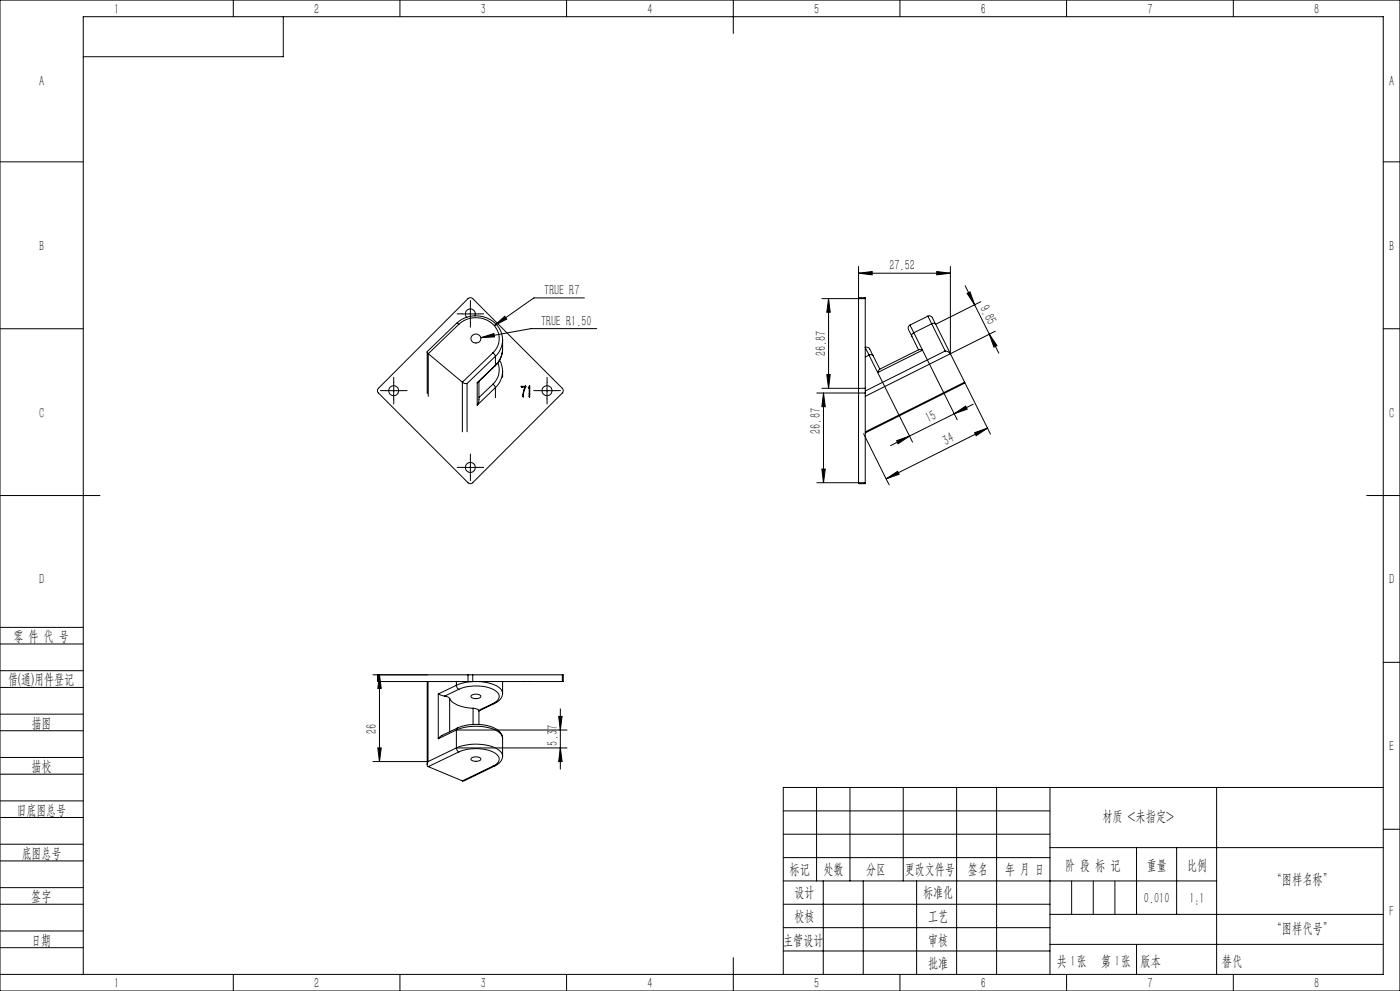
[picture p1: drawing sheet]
<svg xmlns="http://www.w3.org/2000/svg" width="420mm" height="297mm" viewBox="0 0 420 297" stroke-linecap="round" stroke-linejoin="round" font-family="sans-serif">
<g fill="none" stroke="#000" stroke-width=".3">
<path d="M0 0h420v297h-420zM70 0v5M85 5v12h-60M120 0v5M170 0v5M220 0v10M270 0v5M320 0v5M370 0v5M0 48.5h25M415 48.5h5M257.6 79.9v65.1h2v-.3"/>
<path d="M285.1 79.9v26.1M0 98.5h25M136.9 96.9a8.3 8.3 0 0 1 13.7 3.7 6.6 6.6 0 0 1-2 6.2M136.9 96.9l-8.7 8.4v.3l.3 .4M136.9 96.9l.8 .3M137.7 97.2a7.2 7.2 0 0 1 12 3.3 5.7 5.7 0 0 1-1.8 5.2M137.7 97.2l-9.2 8.8M138.6 94.1h5M141.1 91.6v5M142.5 94.7a1.5 1.5 0 0 0-1.6-2.1 1.5 1.5 0 0 0-.9 2.5M148.4 97.5l3-2.7 .6 .8zM175.3 89.3h-15.1l-11.8 8.2"/>
<path d="M179 98.5h-19.8l-14.9 2.7M246.6 89.5h13M248.6 89.5l.5 4.1h-1.1zM248.6 89.5v26.9M257.6 89.5v-.3h2v.3M257.6 81.9l4.1-.5v1zM257.6 81.9h27.5M259.6 89.5v26.9M273 97.4a1.38 1.38 0 0 0-.1 2.2l.6 1.2M273 97.4l1.1 2.3M274.1 99.7a.86 .86 0 0 0-.6 1.1M274.1 99.7l13.1 26.1"/>
<path d="M278.3 94.8a1.35 1.35 0 0 1 1.8 1.2l.6 1.2M278.3 94.8l1.2 2.2M278.3 94.8l-5.3 2.6M279.5 97a.92 .92 0 0 1 1.2 .2M279.5 97l4.1 8.2M279.5 97l-5.4 2.7M280.7 97.2l16.4 32.9M281 81.4l4.1 .5-4.1 .5zM289.6 85.7l7.2 14.5M290.1 87.9l.9-.4 1.4 3.8zM294.2 90.4l-13.5 6.8M298.6 99.3l-13.5 6.7"/>
<path d="M415 98.5h5M113.5 116.4l26.9-26.9a1.02 1.02 0 0 1 1.4 0l26.9 26.9a1.02 1.02 0 0 1 0 1.4l-26.9 26.9a1.02 1.02 0 0 1-1.4 0l-26.9-26.9a1.02 1.02 0 0 1 0-1.4zM115.6 117.1h5M118.1 114.6v5M128.2 105.5v12.4M128.5 106l10.2 8.5M128.5 106v12.8M138.7 114.5l.7 .4h.7M138.7 114.5v14.9M140.1 114.9v14.5M143.2 114.7v6.7M143.7 114.3v6l-.5 1.1"/>
<path d="M144.3 101.2l3.9-1.2 .1 1zM147.9 105.7l.7 1.1M147.9 115.1l.7 1.1M147.9 105.7l-9.2 8.8M147.9 115.1l-4.2 4M148.6 109.6l-5.4 5.1M148.6 109.5v.1M148.6 106.8l-8.5 8.1M148.6 106.8v2.7M148.6 116.2v3M148.6 109.5l-5.4 5.2M148.6 116.2l-5.4 5.2"/>
<path d="M149.4 108.8a5.9 5.9 0 0 1-1.5 6.3M149.9 107.9a6.6 6.6 0 0 1-1.3 8.3M150.8 104.6a7 7 0 0 1-2.2 5M150.8 104.6a7 7 0 0 1-2.2 4.9M150.8 101.9v2.7M150.8 111.3v1.8M156.4 115.8l1.2-.2 .2 .3-.7 1.6-.1 1.5M156.4 115.8l.2 .2M156.4 115.8h.1M156.6 116h.1M156.6 116h1l-.2 .3a3.2 3.2 0 0 0-.4 2.7M157 119h.1"/>
<path d="M158.9 115.7v3.3l-.1-3-.3 .3zM161.6 117.1h5M164.1 114.6v5M245 117.8h14.6M246.6 116.4h13M247.1 117.8v26.9M247.1 117.8l.5 4.1h-1zM248 112.3h1.1l-.5 4.1zM259.6 116.4v1.4M259.6 117.8v26.9M260.7 106.4l-1.1-2.2a1.06 1.06 0 0 1 1.6 .9l.7 1.5M260.7 106.4a.9 .9 0 0 1 1.2 .2"/>
<path d="M260.7 106.4l13.1 26.1M260.7 106.4l-1.1 .6M261.9 106.6l2 4M263.9 110.7l11.7-5.9 1.2 .1-13.5 6.8zM273.5 100.8l2.1 4M283.6 105.2l1.1 .4 .4 .4M283.6 105.2l-24 12M285.1 106l-25.5 12.8M296.8 100.2l2.3 3.4-.9 .4zM296.8 100.2l2.8 5.6M141.1 137.6v5M259.1 130l7.6 15.3"/>
<path d="M259.6 129.4l29.8-14.9-.1 .4-29.7 14.8M269 132.1l3.8-1.4-3.4 2.3zM272.8 130.7l-5.6 2.9M286.3 124l3.4-2.3 .5 .9zM286.3 124l-13.5 6.7M292 121.1l-5.7 2.9M292.4 129.7l3.9-1.4-3.5 2.3zM296.3 128.3l-30.4 15.2M0 148.5h30M138.6 140.1h5M245 144.7h14.6M246.6 140.6h1l-.5 4.1z"/>
<path d="M265.9 143.5l3.4-2.3 .4 .9zM410 148.5h10M0 193h25M0 188h25M415 198.5h5M0 206h25M0 201h25M0 219h25M0 214h25M111.9 202.2h28.5M113.2 202.2h.3v2.1h-.3zM113.5 204.3h26.9"/>
<path d="M113.8 202.2v26M113.8 202.2l.6 4.1h-1.1zM128.2 204.3v24.9M128.4 204.3v23.9M131.5 208l1.9 .6M131.5 208v13.4M133.4 208.6l1 .3 .5 .4M134.9 209.3a6.7 6.7 0 0 0 5.5 2.8l1.5 .2M134.9 209.3v10M136.9 205.4l.3 .9 .5 .3M136.9 218.8a15.2 15.2 0 0 1 12.5 .4l1 1 .4 1M136.9 205.4a14.4 14.4 0 0 1 12.9 .7l.6 .7 .4 1"/>
<path d="M136.9 204.3v1.1M136.9 218.8v5.4M136.9 218.8l-5.4 2.6M136.9 205.4l-5.4 2.6M136.9 218.8h33.2M137.2 218.2a13.9 13.9 0 0 1 12.3 .7l1.1 1.3 .2 1M137.2 218.2l-4.9 2.4-.8 .8M137.2 218.2l-.3 .6M137.7 206.6a12.7 12.7 0 0 1 11.3 .7 1.88 1.88 0 0 1 .7 1.9 1.88 1.88 0 0 1-1.4 1.4l-.4 .3M137.7 206.6l-4.3 2M140.4 204.3h1.4M140.4 202.2h1.4"/>
<path d="M140.4 202.2v2.1M141.4 208.5a2.08 2.08 0 0 1 2.9 .2 2.05 2.05 0 0 1-3 0zM141.8 202.2h26.9M141.8 202.2v2.1M141.8 204.3h26.9M141.9 212.3l1.3 .2 .4 .4M141.9 212.3v4.8M143.6 212.9l.1 .1M143.7 213v4.1M147.9 210.9h.4M147.9 210.9l-4.3 2M148.3 210.9l-4.6 2.2"/>
<path d="M150.8 207.8a3.6 3.6 0 0 1-2.5 3.1M150.8 204.3v3.5M157 204.3h.1M158.7 204.3h.1M167.6 214.7h1l-.5 4.1zM168.1 212.4v18.1M168.7 202.2h.3v2.1h-.3M168.7 202.2v2.1M0 232h25M0 227h25M111.9 228.2h16.5M113.3 224.2h1.1l-.6 4z"/>
<path d="M128.4 228.2a1.1 1.1 0 0 0 .1 1.6M128.5 229.8l10.2 4.2M136.9 224.2l.2 .7 .6 .5M136.9 224.2a14.6 14.6 0 0 1 12.9 .7l.6 .7 .4 1M136.9 224.2l-8.5 4M136.9 224.2h33.2M137.7 225.4a12.6 12.6 0 0 1 11.3 .7 1.85 1.85 0 0 1 .7 1.8 1.85 1.85 0 0 1-1.4 1.5l-.4 .2M137.7 225.4l-9.2 4.4M141.4 227.3a2.08 2.08 0 0 1 2.9 .2 2.05 2.05 0 0 1-3 0zM147.9 229.6h.4M147.9 229.6l-9.2 4.4M148.3 229.6l-9 4.4h-.6"/>
<path d="M150.8 226.6a3.5 3.5 0 0 1-2.5 3M150.8 221.2v5.4M168.1 224.2l.5 4h-1zM245 236v28M255 236v28M271 236v28M287 236v56M299 236v56M315 236v56M365 236v56M415 236h-180v56M0 245h25"/>
<path d="M0 240h25M0 258h25M0 253h25M235 243h80M235 250h80M235 257h80M315 254h100M341 254v20M353 254v20M415 248.5h5M0 271h25M0 266h25"/>
<path d="M0 279h25M235 271h80M235 264h130M235 278h80M247 264v28M259 264v28M275 264v28M315 274h100M0 284h25M0 292h415v-287h-390v287M70 292v5M120 292v5"/>
<path d="M170 292v5M220 287v10M235 285h80M270 292v5M315 283h100M320 292v5M370 292v5"/>
<circle cx="118.1" cy="117.1" r="1.49"/>
<circle cx="142.7" cy="101.4" r="1.42"/>
<circle cx="164.1" cy="117.1" r="1.49"/>
<circle cx="141.1" cy="140.1" r="1.49"/>
</g>
<g fill="none" stroke="#000" stroke-width=".3" stroke-dasharray="30.5 1.3 1.3 1.3">
<path d="M138.6 94.1h-1.5M141.1 91.6v-1.5M141.1 96.6v1.5M143.6 94.1h1.5M115.6 117.1h-1.5M118.1 114.6v-1.5M118.1 119.6v1.5M120.6 117.1h1.5M161.6 117.1h-1.5M164.1 114.6v-1.5M164.1 119.6v1.5M166.6 117.1h1.5"/>
<path d="M141.1 137.6v-1.5M138.6 140.1h-1.5M141.1 142.6v1.5M143.6 140.1h1.5"/>
</g>
<path d="M321.5 264v10M328 264v10M334.5 264v10M341 283v9" fill="none" stroke="#0a0605" stroke-width=".3"/>
<g fill="#000">
<path d="M148.4 97.5l3.6-1.9-.6-.8zM144.3 101.2l4-.2-.1-1z"/>
<path d="M248.6 89.5l.5 4.1h-1.1zM248 112.3h1.1l-.5 4.1z"/>
<path d="M281 81.4l4.1 .5-4.1 .5zM257.6 81.9l4.1-.5v1z"/>
<path d="M290.1 87.9l.9-.4 1.4 3.8zM296.8 100.2l2.3 3.4-.9 .4z"/>
<path d="M247.1 117.8l.5 4.1h-1zM246.6 140.6h1l-.5 4.1z"/>
<path d="M286.3 124l3.4-2.3 .5 .9zM269 132.1l3.8-1.4-3.4 2.3z"/>
<path d="M265.9 143.5l3.4-2.3 .4 .9zM292.4 129.7l3.9-1.4-3.5 2.3z"/>
<path d="M113.8 202.2l.6 4.1h-1.1zM113.3 224.2h1.1l-.6 4zM167.6 214.7h1l-.5 4.1zM168.1 224.2l.5 4h-1z"/>
</g>
<g font-size="4.4">
<text x="34.2" y="4.1">1</text>
<text x="94.2" y="4.1">2</text>
<text x="144.2" y="4.1">3</text>
<text x="194.2" y="4.1">4</text>
<text x="244.2" y="4.1">5</text>
<text x="294.2" y="4.1">6</text>
<text x="344.2" y="4.1">7</text>
<text x="394.2" y="4.1">8</text>
<text x="11.7" y="25.9">A</text>
<text x="416.7" y="25.9">A</text>
<text x="11.7" y="75.1">B</text>
<text x="416.7" y="75.1">B</text>
<text x="266.8" y="81">27.52</text>
<text x="163.3" y="88.4">TRUE R7</text>
<text x="293.8" y="92.2" transform="rotate(63 293.8 92.2)">9.85</text>
<text x="162.4" y="97.6">TRUE R1.50</text>
<text x="247.7" y="106.8" transform="rotate(-90 247.7 106.8)">26.87</text>
<text x="11.7" y="125.1">C</text>
<text x="416.7" y="125.1">C</text>
<text x="246.2" y="130" transform="rotate(-90 246.2 130)">26.87</text>
<text x="278.5" y="126.9" transform="rotate(-27 278.5 126.9)">15</text>
<text x="283.8" y="133.6" transform="rotate(-27 283.8 133.6)">34</text>
<text x="11.7" y="175.1">D</text>
<text x="416.7" y="175.1">D</text>
<text x="4" y="192">零 件 代 号</text>
<text x="2.5" y="205.1">借(通)用件登记</text>
<text x="9.5" y="218.1">描图</text>
<text x="113" y="220" transform="rotate(-90 113 220)">26</text>
<text x="167.2" y="223.4" transform="rotate(-90 167.2 223.4)">5.37</text>
<text x="416.7" y="225.1">E</text>
<text x="9.5" y="231.1">描校</text>
<text x="5" y="244.2">旧底图总号</text>
<text x="330.7" y="246.2">材质 &lt;未指定&gt;</text>
<text x="6.5" y="257.2">底图总号</text>
<text x="236.9" y="261.9">标记</text>
<text x="247.1" y="261.9">处数</text>
<text x="259.9" y="261.9">分区</text>
<text x="271.5" y="261.9">更改文件号</text>
<text x="290.4" y="261.9">签名</text>
<text x="301.5" y="261.9">年 月 日</text>
<text x="319.5" y="260.6">阶 段 标 记</text>
<text x="344" y="260.6">重量</text>
<text x="356.1" y="260.6">比例</text>
<text x="238.3" y="268.9">设计</text>
<text x="276.9" y="268.9">标准化</text>
<text x="381.5" y="264.8">“图样名称”</text>
<text x="9.4" y="270.1">签字</text>
<text x="343.2" y="270.7">0.010</text>
<text x="356.8" y="270.7">1:1</text>
<text x="416.8" y="274.4">F</text>
<text x="238.3" y="276.1">校核</text>
<text x="278.4" y="276">工艺</text>
<text x="381.5" y="279.6">“图样代号”</text>
<text x="9.4" y="283.2">日期</text>
<text x="234.9" y="283.3">主管设计</text>
<text x="278.4" y="283.3">审核</text>
<text x="278.4" y="290.2">批准</text>
<text x="317.1" y="289.4">共 张</text>
<text x="321.1" y="289.4">1</text>
<text x="330.3" y="289.4">第 张</text>
<text x="334.5" y="289.4">1</text>
<text x="342.1" y="289.4">版本</text>
<text x="34.2" y="296.1">1</text>
<text x="94.2" y="296.1">2</text>
<text x="144.2" y="296.1">3</text>
<text x="194.2" y="296.1">4</text>
<text x="244.2" y="296.1">5</text>
<text x="294.2" y="296.1">6</text>
<text x="344.2" y="296.1">7</text>
<text x="394.2" y="296.1">8</text>
</g>
<text font-size="4.4" fill="#0a0605" x="366.6" y="289.4">替代</text>
</svg>
